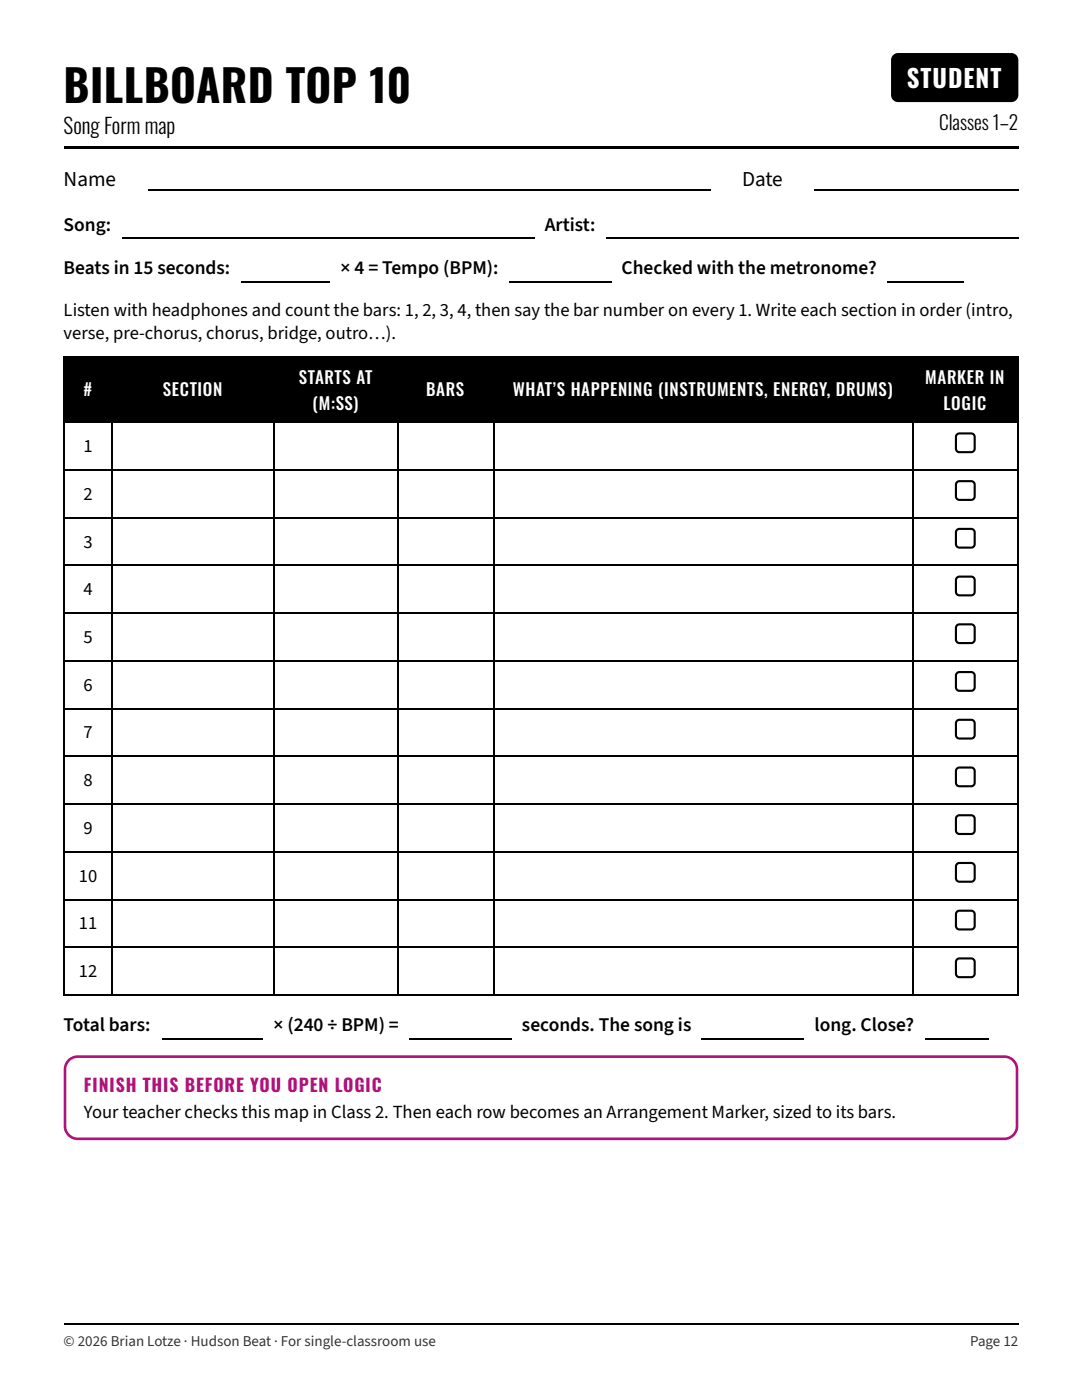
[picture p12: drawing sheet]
<svg xmlns="http://www.w3.org/2000/svg" width="216mm" height="279mm" viewBox="0 0 216 279" stroke-linecap="round" stroke-linejoin="round" font-family="sans-serif">
<path d="M178.2 11l.5-.3 .5-.1h22.6a1.41 1.41 0 0 1 1.4 1.4v7a1.41 1.41 0 0 1-1.4 1.4h-22.6a1.41 1.41 0 0 1-1.4-1.4v-7.1zM12.7 29.1h190.5v.5h-190.5zM13 71.2h9.2v13.2h-9.2zM22.2 71.2h32.6v13.2h-32.6zM54.8 71.2h24.6v13.2h-24.6zM79.4 71.2h19v13.2h-19zM98.4 71.2h83.6v13.2h-83.6zM182 71.2h21.2v13.2h-21.2z" fill="#000"/>
<g fill="none" stroke="#000" stroke-width=".26">
<path d="M29.6 38h112.2M162.5 38h40.7M24.3 47.5h82.3M48.2 56.2h17.7M101.6 56.2h20.4M120.9 47.5h82.3M177 56.2h15.4M12.7 71.3h190.5M12.8 71.2v127.5M22.4 71.2v127.5M54.6 71.2v127.5M79.5 71.2v127.5"/>
<path d="M98.6 71.2v127.5M182.2 71.2v127.5M203.1 71.2v127.5M12.7 84.3h190.5M12.7 93.8h190.5M12.7 103.3h190.5M12.7 112.8h190.5M12.7 122.4h190.5M12.7 131.9h190.5M12.7 141.4h190.5M12.7 150.9h190.5M12.7 160.5h190.5"/>
<path d="M12.7 170h190.5M12.7 179.5h190.5M12.7 189h190.5M12.7 198.6h190.5"/>
</g>
<path d="M191 86.7l.5-.2h2.3a.71 .71 0 0 1 .7 .7v2.3a.71 .71 0 0 1-.7 .7h-2.3a.71 .71 0 0 1-.8-.7v-2.3z" fill="#fff"/>
<path d="M191 86.7l.5-.2h2.3a.71 .71 0 0 1 .7 .7v2.3a.71 .71 0 0 1-.7 .7h-2.3a.71 .71 0 0 1-.8-.7v-2.3z" fill="none" stroke="#000" stroke-width=".42"/>
<path d="M191 96.2l.5-.2h2.3a.71 .71 0 0 1 .7 .7v2.4a.71 .71 0 0 1-.7 .7h-2.3a.71 .71 0 0 1-.8-.7v-2.4z" fill="#fff"/>
<path d="M191 96.2l.5-.2h2.3a.71 .71 0 0 1 .7 .7v2.4a.71 .71 0 0 1-.7 .7h-2.3a.71 .71 0 0 1-.8-.7v-2.4z" fill="none" stroke="#000" stroke-width=".42"/>
<path d="M191 105.8l.5-.2h2.3a.71 .71 0 0 1 .7 .7v2.3a.71 .71 0 0 1-.7 .7h-2.3a.71 .71 0 0 1-.8-.7v-2.3z" fill="#fff"/>
<path d="M191 105.8l.5-.2h2.3a.71 .71 0 0 1 .7 .7v2.3a.71 .71 0 0 1-.7 .7h-2.3a.71 .71 0 0 1-.8-.7v-2.3z" fill="none" stroke="#000" stroke-width=".42"/>
<path d="M191 115.3l.5-.2h2.3a.71 .71 0 0 1 .7 .7v2.3a.71 .71 0 0 1-.7 .7h-2.3a.71 .71 0 0 1-.8-.7v-2.3z" fill="#fff"/>
<path d="M191 115.3l.5-.2h2.3a.71 .71 0 0 1 .7 .7v2.3a.71 .71 0 0 1-.7 .7h-2.3a.71 .71 0 0 1-.8-.7v-2.3z" fill="none" stroke="#000" stroke-width=".42"/>
<path d="M191 124.8l.5-.2h2.3a.71 .71 0 0 1 .7 .7v2.3a.71 .71 0 0 1-.7 .7h-2.3a.71 .71 0 0 1-.8-.7v-2.3z" fill="#fff"/>
<path d="M191 124.8l.5-.2h2.3a.71 .71 0 0 1 .7 .7v2.3a.71 .71 0 0 1-.7 .7h-2.3a.71 .71 0 0 1-.8-.7v-2.3z" fill="none" stroke="#000" stroke-width=".42"/>
<path d="M191 134.3l.5-.2h2.3a.71 .71 0 0 1 .7 .7v2.4a.71 .71 0 0 1-.7 .7h-2.3a.71 .71 0 0 1-.8-.7v-2.4z" fill="#fff"/>
<path d="M191 134.3l.5-.2h2.3a.71 .71 0 0 1 .7 .7v2.4a.71 .71 0 0 1-.7 .7h-2.3a.71 .71 0 0 1-.8-.7v-2.4z" fill="none" stroke="#000" stroke-width=".42"/>
<path d="M191 143.9l.5-.2h2.3a.71 .71 0 0 1 .7 .7v2.3a.71 .71 0 0 1-.7 .7h-2.3a.71 .71 0 0 1-.8-.7v-2.3z" fill="#fff"/>
<path d="M191 143.9l.5-.2h2.3a.71 .71 0 0 1 .7 .7v2.3a.71 .71 0 0 1-.7 .7h-2.3a.71 .71 0 0 1-.8-.7v-2.3z" fill="none" stroke="#000" stroke-width=".42"/>
<path d="M191 153.4l.5-.2h2.3a.71 .71 0 0 1 .7 .7v2.3a.71 .71 0 0 1-.7 .7h-2.3a.71 .71 0 0 1-.8-.7v-2.3z" fill="#fff"/>
<path d="M191 153.4l.5-.2h2.3a.71 .71 0 0 1 .7 .7v2.3a.71 .71 0 0 1-.7 .7h-2.3a.71 .71 0 0 1-.8-.7v-2.3z" fill="none" stroke="#000" stroke-width=".42"/>
<path d="M191 162.9l.5-.2h2.3a.71 .71 0 0 1 .7 .7v2.3a.71 .71 0 0 1-.7 .7h-2.3a.71 .71 0 0 1-.8-.7v-2.3z" fill="#fff"/>
<path d="M191 162.9l.5-.2h2.3a.71 .71 0 0 1 .7 .7v2.3a.71 .71 0 0 1-.7 .7h-2.3a.71 .71 0 0 1-.8-.7v-2.3z" fill="none" stroke="#000" stroke-width=".42"/>
<path d="M191 172.4l.5-.2h2.3a.71 .71 0 0 1 .7 .7v2.4a.71 .71 0 0 1-.7 .7h-2.3a.71 .71 0 0 1-.8-.7v-2.4z" fill="#fff"/>
<path d="M191 172.4l.5-.2h2.3a.71 .71 0 0 1 .7 .7v2.4a.71 .71 0 0 1-.7 .7h-2.3a.71 .71 0 0 1-.8-.7v-2.4z" fill="none" stroke="#000" stroke-width=".42"/>
<path d="M191 182l.5-.2h2.3a.71 .71 0 0 1 .7 .7v2.3a.71 .71 0 0 1-.7 .7h-2.3a.71 .71 0 0 1-.8-.7v-2.3z" fill="#fff"/>
<path d="M191 182l.5-.2h2.3a.71 .71 0 0 1 .7 .7v2.3a.71 .71 0 0 1-.7 .7h-2.3a.71 .71 0 0 1-.8-.7v-2.3z" fill="none" stroke="#000" stroke-width=".42"/>
<path d="M191 191.5l.5-.2h2.3a.71 .71 0 0 1 .7 .7v2.3a.71 .71 0 0 1-.7 .7h-2.3a.71 .71 0 0 1-.8-.7v-2.3z" fill="#fff"/>
<path d="M191 191.5l.5-.2h2.3a.71 .71 0 0 1 .7 .7v2.3a.71 .71 0 0 1-.7 .7h-2.3a.71 .71 0 0 1-.8-.7v-2.3z" fill="none" stroke="#000" stroke-width=".42"/>
<path d="M32.3 207.3h20.1M81.8 207.3h20.3M140 207.3h20.3M184.7 207.3h12.7M12.7 264.2h190.5" fill="none" stroke="#000" stroke-width=".26"/>
<path d="M13.7 211.6l.8-.5 1-.2h184.9a2.56 2.56 0 0 1 2.5 2.5v11.3a2.56 2.56 0 0 1-2.5 2.6h-184.9a2.56 2.56 0 0 1-2.5-2.6v-11.4l.2-1z" fill="none" stroke="#b0127a" stroke-width=".53"/>
<text font-size="8.8" x="12.7" y="20.6">BILLBOARD TOP 10</text>
<text font-size="4.9" fill="#fff" x="180.9" y="17.5">STUDENT</text>
<g font-size="4.2">
<text x="12.7" y="26.7">Song Form map</text>
<text x="12.7" y="37">Name</text>
<text x="148.1" y="37">Date</text>
</g>
<g font-size="3.9">
<text x="187.4" y="25.9">Classes 1–2</text>
<text x="12.7" y="46">Song:</text>
<text x="108.7" y="46">Artist:</text>
<text x="12.7" y="54.8">Beats in 15 seconds:</text>
<text x="68" y="54.8">× 4 = Tempo (BPM):</text>
<text x="124" y="54.8">Checked with the metronome?</text>
<text x="12.7" y="205.8">Total bars:</text>
<text x="54.6" y="205.8">× (240 ÷ BPM) =</text>
<text x="104.2" y="205.8">seconds. The song is</text>
<text x="162.5" y="205.8">long. Close?</text>
</g>
<g font-size="3.7">
<text x="12.7" y="63">Listen with headphones and count the bars: 1, 2, 3, 4, then say the bar number on every 1. Write each section in order (intro,</text>
<text x="12.7" y="67.7">verse, pre-chorus, chorus, bridge, outro…).</text>
<text x="16.7" y="90.2">1</text>
<text x="16.7" y="99.7">2</text>
<text x="16.7" y="109.3">3</text>
<text x="16.7" y="118.8">4</text>
<text x="16.7" y="128.3">5</text>
<text x="16.7" y="137.8">6</text>
<text x="16.7" y="147.4">7</text>
<text x="16.7" y="156.9">8</text>
<text x="16.7" y="166.4">9</text>
<text x="15.7" y="175.9">10</text>
<text x="15.7" y="185.5">11</text>
<text x="15.7" y="195">12</text>
<text x="16.8" y="223">Your teacher checks this map in Class 2. Then each row becomes an Arrangement Marker, sized to its bars.</text>
</g>
<text font-size="3.5" fill="#b0127a" x="16.8" y="218">FINISH THIS BEFORE YOU OPEN LOGIC</text>
<g font-size="3.4" fill="#fff">
<text x="59.6" y="76.7">STARTS AT</text>
<text x="184.6" y="76.7">MARKER IN</text>
<text x="16.7" y="79.1">#</text>
<text x="32.5" y="79.1">SECTION</text>
<text x="62.4" y="81.8">(M:SS)</text>
<text x="85" y="79.1">BARS</text>
<text x="102.3" y="79.1">WHAT’S HAPPENING (INSTRUMENTS, ENERGY, DRUMS)</text>
<text x="188.3" y="81.8">LOGIC</text>
</g>
<g font-size="3" fill="#333">
<text x="12.7" y="268.6">© 2026 Brian Lotze · Hudson Beat · For single-classroom use</text>
<text x="193.6" y="268.6">Page 12</text>
</g>
</svg>
